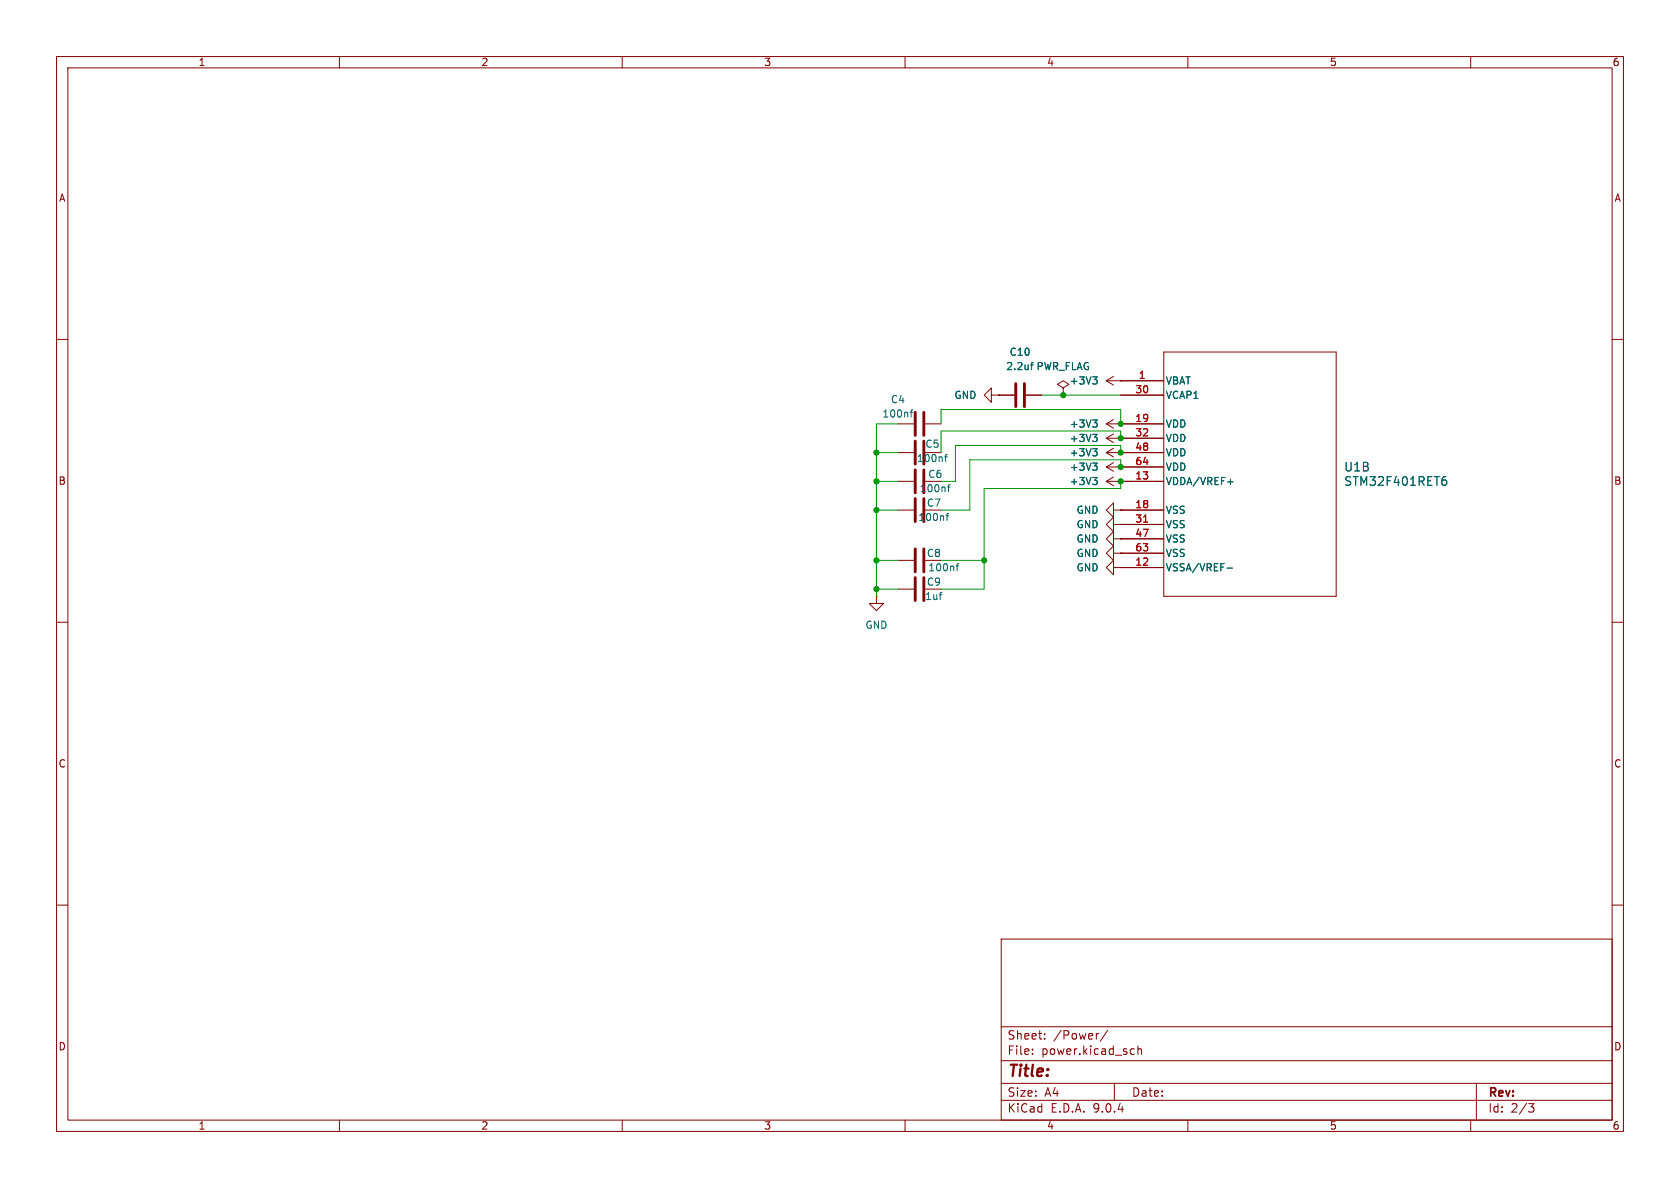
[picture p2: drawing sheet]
<svg xmlns="http://www.w3.org/2000/svg" width="297mm" height="210mm" viewBox="0 0 297 210" stroke-linecap="round" stroke-linejoin="round" font-family="sans-serif">
<g fill="none" stroke="#840000" stroke-width=".18">
<path d="M10 10h277v190h-277zM12 12h273v186h-273zM60 10v2M110 10v2M160 10v2M210 10v2M260 10v2M10 60h2M158.7 74.9h2.8M163.6 74.9h2.8M175.3 69.9v-1.3l-1.3 1.3 1.3 1.2v-1.2h1.2M176.5 69.9h.1"/>
<path d="M176.5 69.9h2.8M181.4 69.9h2.7M188 68.6l1-.7-1-.6-1.1 .6 1.1 .7v1.3M188 69.9h.1M195.6 67.3l1.2 .8M195.6 67.3h10.1M195.6 74.9l1.2 .8M195.6 74.9h10.1M195.6 77.5h10.1M195.6 77.5l1.2 .7M196.8 66.5l-1.2 .8M196.8 74.2l-1.2 .7"/>
<path d="M196.8 79.2l-1.2 .8M196.8 76.7l-1.2 .8M198.1 67.3h.1M198.1 74.9h.1M198.1 77.5h.1M198.1 69.9h7.6M205.7 62.2h30.5v43.2h-30.5zM285 60h2M158.7 85.1h2.8M158.7 80h2.8M158.7 90.2h2.8M158.7 99.1h2.8"/>
<path d="M195.6 85.1h10.1M195.6 80h10.1M195.6 82.6h10.1M195.6 80l1.2 .8M195.6 85.1l1.2 .8M195.6 82.6l1.2 .7M196.8 97.8v-1.3l-1.2 1.3 1.2 1.3v-1.3h1.3M196.8 95.3v-1.3l-1.2 1.3 1.2 1.2v-1.2h1.3M196.8 92.7v-1.3l-1.2 1.3 1.2 1.3v-1.3h1.3M196.8 90.2v-1.3l-1.2 1.3 1.2 1.2v-1.2h1.3M196.8 84.3l-1.2 .8M196.8 81.8l-1.2 .8"/>
<path d="M198.1 97.8h.1M198.1 95.3h.1M198.1 80h.1M198.1 85.1h.1M198.1 82.6h.1M198.1 92.7h.1M198.1 90.2h.1M198.1 90.2h7.6M198.1 92.7h7.6M198.1 95.3h7.6M198.1 97.8h7.6M10 110h2"/>
<path d="M154.9 105.4v1.3h1.3l-1.3 1.3-1.2-1.3h1.2M154.9 105.4h.1M158.7 104.1h2.8M196.8 100.3v-1.2l-1.2 1.2 1.2 1.3v-1.3h1.3M198.1 100.3h.1M198.1 100.3h7.6M285 110h2M10 160h2M177 166h108v32h-108zM285 160h2M60 198v2M110 198v2"/>
<path d="M160 198v2M177 194.5h108M177 191.5h108M177 187.5h108M177 181.5h108M182.5 186.3v.1M182.5 185.5v.1M184.7 183.6v.1M184.7 182.8v.1M194.2 182.7l-.2 .1M195.8 182.1l-1.3 2M197 191.5v3"/>
<path d="M200.1 185.4l.4 .1M200.5 186.3l-.4 .1M201.2 185.5l.2-.1 .3 .1 .1 .9M201.2 184.9v1.5M210 198v2M260 198v2M261 191.5v6.5M270.2 195.1h1l-.5 .6 .4 .1 .1 .5-.3 .3h-.4"/>
</g>
<g fill="none" stroke="#006464" stroke-width=".18">
<path d="M160.9 72.9h.5M161.4 72.5l-.3 .1v1.1M182.2 64.5h.5M182.7 64.1l-.3 .2v1M193.2 66.6h.8l-.5 .5M193.2 74.2h.8l-.5 .5M193.2 79.3h.8l-.5 .5M193.2 76.8h.8l-.5 .5M193.7 67.1l.3 .2v.3l-.3 .3M193.7 74.7l.3 .3v.3l-.3 .2M193.7 77.3l.3 .2v.3l-.3 .2M193.7 79.8l.3 .2v.3l-.3 .3"/>
<path d="M167 80.8h.5M167.2 91.2h.5M167.5 80.3l-.3 .2v1.1M167.5 86.1h.5M167.7 90.7l-.3 .2v1.1M168 85.7l-.3 .2v1M169.5 99.6l-.3 .2v1.1M193.2 84.4h.8l-.5 .5M193.2 81.9h.8l-.5 .4M193.7 82.3l.3 .3v.3l-.3 .2M193.7 84.9l.3 .2v.3l-.3 .3M217 85.2h1"/>
<path d="M255.2 84.8l.4 .1 .2 .2-.1 .5-.5 .2M255.6 84.3h-.4M166 105.1h.5M166.4 104.7h.1M169 100.1h.5M216.9 100.4h1"/>
</g>
<g fill="none" stroke="#840000" stroke-width=".51">
<path d="M161.8 72.9v4.1M161.8 78v4M163.3 72.9v4.1M163.3 78v4M179.6 67.8v4.1M181.1 67.8v4.1M161.8 83.1v4M161.8 88.1v4.1M161.8 97v4.1M163.3 83.1v4M163.3 88.1v4.1M163.3 97v4.1"/>
<path d="M161.8 102.1v4.1M163.3 102.1v4.1"/>
</g>
<path d="M202.2 92.3h.7" fill="none" stroke="#a90000" stroke-width=".18"/>
<g fill="none" stroke="#009600" stroke-width=".18">
<path d="M158.7 74.9h-3.8v30.5M166.4 74.9v-2.5h31.7v2.5M184.1 69.9h14M198.1 77.5v-1.3h-31.7v3.8M154.9 99.1h3.8M154.9 90.2h3.8M154.9 85.1h3.8M154.9 80h3.8M166.4 99.1h7.6M198.1 80v-1.3h-29.2v6.4h-2.5M198.1 82.6v-1.3h-26.7v8.9h-5M198.1 85.1v1.3h-24.1v17.7h-7.6"/>
<path d="M154.9 104.1h3.8"/>
</g>
<g fill="#009600" stroke="#009600" stroke-width=".18">
<circle cx="188" cy="69.9" r=".46"/>
<circle cx="198.1" cy="82.6" r=".46"/>
<circle cx="198.1" cy="80" r=".46"/>
<circle cx="198.1" cy="77.5" r=".46"/>
<circle cx="198.1" cy="74.9" r=".46"/>
<circle cx="198.1" cy="85.1" r=".46"/>
<circle cx="154.9" cy="99.1" r=".46"/>
<circle cx="154.9" cy="104.1" r=".46"/>
<circle cx="154.9" cy="85.1" r=".46"/>
<circle cx="154.9" cy="90.2" r=".46"/>
<circle cx="154.9" cy="80" r=".46"/>
<circle cx="174" cy="99.1" r=".46"/>
</g>
<text font-size="2.8" fill="#840000" x="178" y="190.9">Title:</text>
<g font-size="2.1" fill="#006464">
<text x="237.5" y="83.5">U1B</text>
<text x="237.5" y="86.1">STM32F401RET6</text>
</g>
<g font-size="2.1" fill="#840000">
<text x="178" y="184">Sheet:</text>
<text x="186.2" y="184">/Power/</text>
<text x="178" y="186.7">File:</text>
<text x="184.1" y="186.7">power.kicad_sch</text>
<text x="178" y="196.9">KiCad</text>
<text x="178" y="194.1">Size:</text>
<text x="184.7" y="194.1">A4</text>
<text x="185.7" y="196.9">E.D.A.</text>
<text x="193.3" y="196.9">9.0.4</text>
<text x="200" y="194.1">Date:</text>
<text x="263" y="194.3">Rev:</text>
<text x="263" y="196.9">Id:</text>
<text x="267.1" y="196.9">2/3</text>
</g>
<g font-size="1.8" fill="#840000">
<text x="35" y="11.9">1</text>
<text x="85" y="11.9">2</text>
<text x="135" y="11.9">3</text>
<text x="185" y="11.9">4</text>
<text x="235" y="11.9">5</text>
<text x="285" y="11.9">6</text>
<text x="10.3" y="35.9">A</text>
<text x="285.3" y="35.9">A</text>
<text x="10.3" y="85.9">B</text>
<text x="285.3" y="85.9">B</text>
<text x="10.3" y="135.9">C</text>
<text x="285.3" y="135.9">C</text>
<text x="10.3" y="185.9">D</text>
<text x="285.3" y="185.9">D</text>
<text x="35" y="199.9">1</text>
<text x="85" y="199.9">2</text>
<text x="135" y="199.9">3</text>
<text x="185" y="199.9">4</text>
<text x="235" y="199.9">5</text>
<text x="285" y="199.9">6</text>
</g>
<g font-size="1.8" fill="#006464">
<text x="177.8" y="65.6">2.2uf</text>
<text x="178.4" y="63.1">C10</text>
<text x="183.1" y="65.6">PWR_FLAG</text>
<text x="157.4" y="71.5">C4</text>
<text x="168.6" y="70.7">GND</text>
<text x="189" y="68.2">+3V3</text>
<text x="206" y="68.2">VBAT</text>
<text x="206" y="70.7">VCAP1</text>
<text x="155.9" y="74">100nf</text>
<text x="189" y="75.8">+3V3</text>
<text x="206" y="75.8">VDD</text>
<text x="162" y="81.9">100nf</text>
<text x="163.5" y="79.3">C5</text>
<text x="189" y="80.9">+3V3</text>
<text x="189" y="83.4">+3V3</text>
<text x="189" y="78.3">+3V3</text>
<text x="206" y="78.3">VDD</text>
<text x="206" y="80.9">VDD</text>
<text x="206" y="83.4">VDD</text>
<text x="162.5" y="87.2">100nf</text>
<text x="163.8" y="89.8">C7</text>
<text x="164" y="84.7">C6</text>
<text x="189" y="86">+3V3</text>
<text x="206" y="86">VDDA/VREF+</text>
<text x="162.2" y="92.3">100nf</text>
<text x="190.2" y="93.6">GND</text>
<text x="190.2" y="91">GND</text>
<text x="206" y="91">VSS</text>
<text x="206" y="93.6">VSS</text>
<text x="163.8" y="98.7">C8</text>
<text x="164" y="101.2">100nf</text>
<text x="190.2" y="101.2">GND</text>
<text x="190.2" y="98.7">GND</text>
<text x="190.2" y="96.1">GND</text>
<text x="206" y="96.1">VSS</text>
<text x="206" y="98.7">VSS</text>
<text x="206" y="101.2">VSSA/VREF-</text>
<text x="163.5" y="106.3">1uf</text>
<text x="163.8" y="103.7">C9</text>
<text x="152.9" y="111.4">GND</text>
</g>
<g font-size="1.8" fill="#a90000">
<text x="200.6" y="69.6">30</text>
<text x="201.2" y="67.1">1</text>
<text x="200.6" y="74.7">19</text>
<text x="200.6" y="77.2">32</text>
<text x="200.6" y="79.8">48</text>
<text x="200.6" y="82.3">64</text>
<text x="200.6" y="84.8">13</text>
<text x="200.6" y="89.9">18</text>
<text x="200.6" y="92.5">31</text>
<text x="200.6" y="95">47</text>
<text x="200.6" y="97.5">63</text>
<text x="200.6" y="100.1">12</text>
</g>
</svg>
